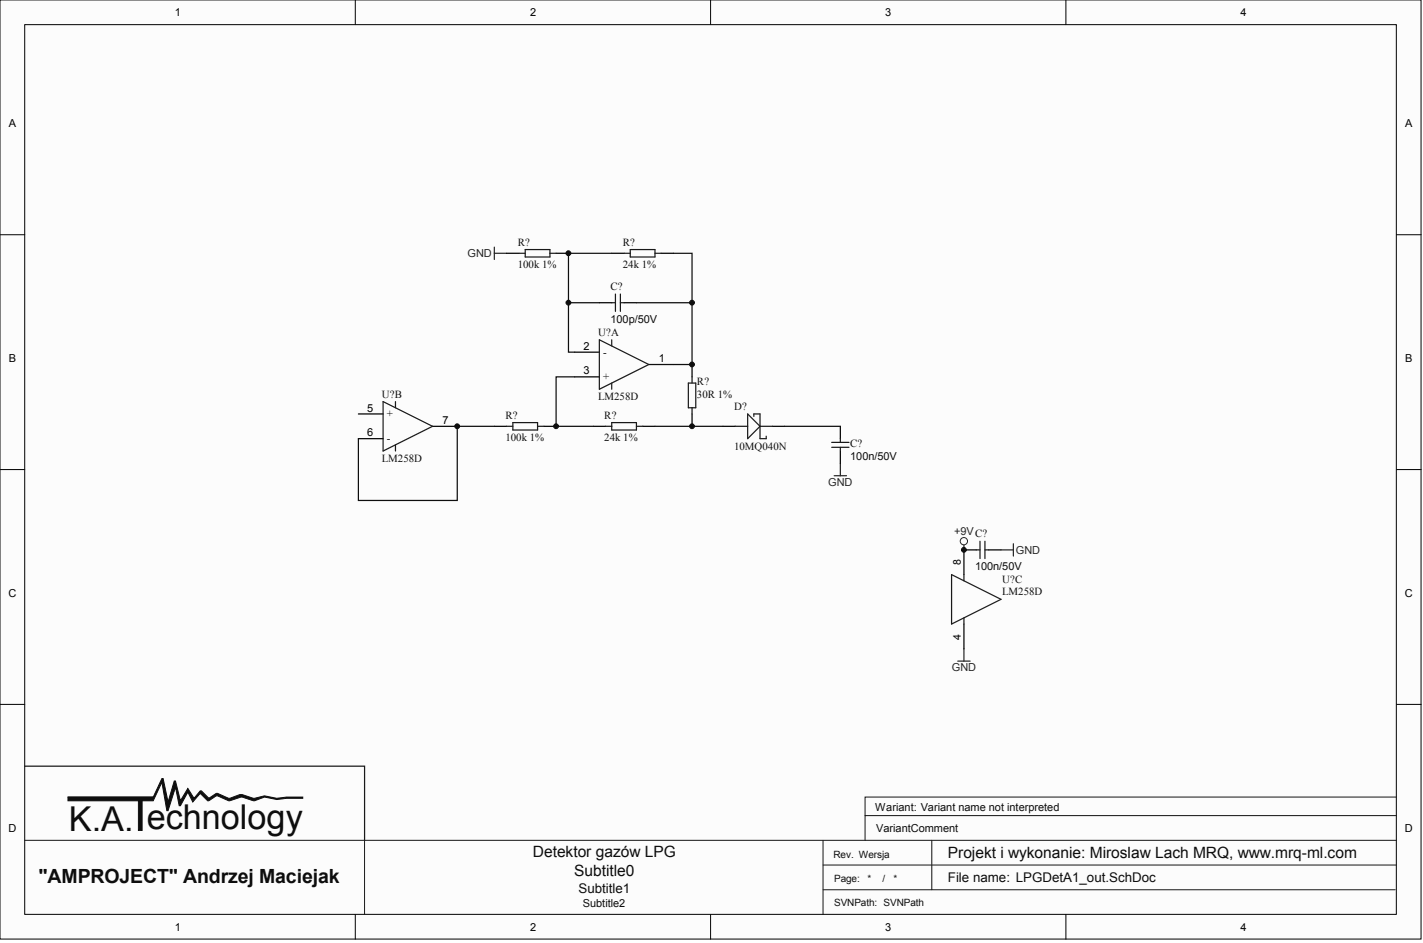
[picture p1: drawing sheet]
<svg xmlns="http://www.w3.org/2000/svg" width="243mm" height="161mm" viewBox="0 0 243 161" stroke-linecap="round" stroke-linejoin="round" font-family="sans-serif">
<g fill="#fcfcfc" stroke="#000" stroke-width=".17">
<path d="M0 0h243.1v160.5h-243.1z"/>
<path d="M4.2 4.2h234.7v152.1h-234.7z"/>
</g>
<path d="M60.8 0v4.2M121.6 0v4.2M182.3 0v4.2M0 40.1h4.2M238.9 40.1h4.2M0 80.3h4.2M238.9 80.3h4.2M0 120.4h4.2M238.9 120.4h4.2M60.8 156.3v4.3M121.6 156.3v4.3M182.3 156.3v4.3" fill="none" stroke="#000" stroke-width=".17"/>
<path d="M238.9 139.4h-90.9v4.3M238.9 136.3h-90.9v3.1M4.2 143.7h234.7M62.4 143.7v12.6M140.8 152.1h97.9M140.8 147.9h98.1M140.8 143.7v12.6M159.4 143.7v8.4" fill="none" stroke="#151515" stroke-width=".17"/>
<g fill="#0e0e0e" stroke="#0e0e0e" stroke-width=".17">
<path d="M11.6 136.3h14.6l1.5-3.2h.2l.8 4 1.1-3.6h.2l.9 3.4 1.2-2.1 1.1 1.7 1-1.3h.3l1.2 1.3 1.3-.9 2.1 .9 1.9-.7h.4l1.9 .7 1.9-.4 2.2 .4 1.6-.2h2.8v.2h-2.8l-1.6 .2-2.2-.4-1.9 .6-2.1-.6-2.1 .6-2.1-.8-1.3 .8h-.2l-1.3-1.3-1.2 1.5-.9-1.7-1.2 2.3h-.2l-.7-3.1-1.3 4h-.2l-.8-4.9-1.5 3.2h-14.6z" fill-rule="evenodd"/>
<path d="M23.7 136.5h.6v5.5h-.6z" fill-rule="evenodd"/>
</g>
<path d="M11.6 136.3h14.6" fill="none" stroke="#0e0e0e" stroke-width=".17"/>
<path d="M4.2 131h58.2v12.7" fill="none" stroke="#151515" stroke-width=".21"/>
<g fill="none" stroke="#000" stroke-width=".21">
<path d="M86.7 43.3h2.1M95.1 43.3h2.1M102.5 51.8h2.1M104.6 43.3h2.2M106.8 51.8h2.1M113.1 43.3h2.1M61.3 70.8h4.2M61.3 75h4.2M74 72.9h4.2M84.6 72.9h2.1M93 72.9h2.1M98.3 64.4h4.2"/>
<path d="M98.3 60.2h4.2M101.5 72.9h2.1M109.9 72.9h2.1M111 62.3h4.2M118.4 62.3v2.1M123.7 72.9h2.1M132.1 72.9h2.1M143.7 72.9v2.1M143.7 77.1v2.1M167 94h-2.1v4.2M169.1 94h2.1M164.9 106.7v4.2"/>
</g>
<g fill="none" stroke="#1c1c1c" stroke-width=".21">
<path d="M88.8 43.3h1M89.8 42.7h4.3v1.2h-4.3zM94.1 43.3h1M102.5 58.1l8.5 4.2-8.5 4.2zM104.6 58.1v1.1M104.6 51.8h.7M105.3 50.3v2.9M106.1 51.8h.7M106.1 50.3v2.9M106.8 43.3h1M107.8 42.7h4.2v1.2h-4.2zM112 43.3h1.1"/>
<path d="M65.5 68.7l8.5 4.2-8.5 4.2zM67.6 68.7v1M67.6 76.1v1M86.7 72.9h1M87.7 72.3h4.3v1.2h-4.3zM92 72.9h1M103.6 72.9h1M104.6 65.5v1M104.6 72.3h4.3v1.2h-4.3zM108.9 72.9h1M117.7 69.7v-4.2h1.3v4.2M118.4 64.4v1.1"/>
<path d="M125.8 72.9h2.1M127.9 70.8l2.1 2.1-2.1 2.1zM129 71.2v-.4h1v4.2h1.1v-.4M130 72.9h2.1M142.3 75.6h2.9M142.3 76.5h2.9M143.7 75v.6M143.7 76.5v.6M162.8 98.2l8.4 4.3-8.4 4.2zM164.9 98.2v1.1M167 94h.6M167.6 92.5v3"/>
<path d="M168.5 94h.6M168.5 92.5v3M164.9 105.6v1.1"/>
</g>
<path d="M84.6 42.2v2.2M84.6 43.3h2.1M143.7 79.2v2.1M142.7 81.3h2.1M164.9 93.2v.8M171.2 94h2.1M173.3 93v2.1M163.8 113h2.1M164.9 110.9v2.1" fill="none" stroke="#262626" stroke-width=".21"/>
<circle cx="164.9" cy="92.5" r=".62" fill="none" stroke="#262626" stroke-width=".17"/>
<path d="M102.5 51.8h-5.3v8.4h1.1M104.6 43.3h-7.4v8.5M108.9 51.8h9.5v10.5h-3.2M115.2 43.3h3.2v8.5M84.6 72.9h-6.4v12.7h-16.9v-10.6M98.3 64.4h-3.2v8.5h6.4M112 72.9h11.7M134.2 72.9h9.5" fill="none" stroke="#0e0e0e" stroke-width=".21"/>
<g fill="#0e0e0e" stroke="#0e0e0e" stroke-width=".17">
<circle cx="78.2" cy="72.9" r=".41"/>
<circle cx="95.1" cy="72.9" r=".41"/>
<circle cx="97.2" cy="51.7" r=".41"/>
<circle cx="97.2" cy="43.3" r=".41"/>
<circle cx="118.4" cy="62.3" r=".41"/>
<circle cx="118.4" cy="51.7" r=".41"/>
<circle cx="164.9" cy="94" r=".41"/>
</g>
<g font-size="5.9" fill="#0e0e0e">
<text x="11.8" y="142">K.A.</text>
<text x="25.1" y="141.8">echnology</text>
</g>
<text font-size="3.3" fill="#0e0e0e" x="6.6" y="151">&quot;AMPROJECT&quot; Andrzej Maciejak</text>
<text font-size="3.2" fill="#0e0e0e" x="117.8" y="72.4">PIR?01</text>
<g font-size="2.7" fill="#0e0e0e">
<text x="91.2" y="146.5">Detektor gazów LPG</text>
<text x="98.2" y="149.7">Subtitle0</text>
<text x="162.1" y="146.7">Projekt i wykonanie: Miroslaw Lach MRQ, www.mrq-ml.com</text>
</g>
<g font-size="2.3" fill="#0e0e0e">
<text x="99" y="152.7">Subtitle1</text>
<text x="162.1" y="150.8">File name: LPGDetA1_out.SchDoc</text>
</g>
<g font-size="1.9">
<text x="29.9" y="2.7">1</text>
<text x="90.7" y="2.7">2</text>
<text x="151.4" y="2.7">3</text>
<text x="212.2" y="2.7">4</text>
<text x="1.5" y="21.8">A</text>
<text x="240.4" y="21.8">A</text>
<text x="99.8" y="59.8">2</text>
<text x="1.5" y="61.9">B</text>
<text x="99.8" y="64">3</text>
<text x="112.7" y="61.9">1</text>
<text x="240.4" y="61.9">B</text>
<text x="62.8" y="70.4">5</text>
<text x="62.8" y="74.6">6</text>
<text x="75.7" y="72.5">7</text>
<text x="1.4" y="102.1">C</text>
<text x="240.3" y="102.1">C</text>
<text x="1.4" y="142.2">D</text>
<text x="240.3" y="142.2">D</text>
<text x="29.9" y="159.1">1</text>
<text x="90.7" y="159.1">2</text>
<text x="151.4" y="159.1">3</text>
<text x="212.2" y="159.1">4</text>
</g>
<g font-size="1.9" fill="#262626">
<text x="80" y="43.9">GND</text>
<text x="141.7" y="83">GND</text>
<text x="163.2" y="91.5">+9VC?</text>
<text x="173.8" y="94.7">GND</text>
<text x="162.8" y="114.7">GND</text>
</g>
<g font-size="1.9" fill="#0e0e0e">
<text x="88.6" y="45.8">100k 1%</text>
<text x="88.6" y="42">R?</text>
<text x="106.5" y="45.8">24k 1%</text>
<text x="106.5" y="42">R?</text>
<text x="104.4" y="49.6">C?</text>
<text x="102.3" y="57.4">U?A</text>
<text x="104.4" y="55.1">100p/50V</text>
<text x="103.2" y="65">+</text>
<text x="103.2" y="60.8">-</text>
<text x="119.2" y="65.9">R?</text>
<text x="65.3" y="68">U?B</text>
<text x="66.2" y="71.4">+</text>
<text x="86.5" y="71.6">R?</text>
<text x="102.3" y="68.4">LM258D</text>
<text x="103.4" y="71.6">R?</text>
<text x="119.2" y="68">30R 1%</text>
<text x="125.6" y="70.1">D?</text>
<text x="66.2" y="75.6">-</text>
<text x="86.5" y="75.4">100k 1%</text>
<text x="103.4" y="75.4">24k 1%</text>
<text x="125.6" y="76.9">10MQ040N</text>
<text x="145.4" y="76.4">C?</text>
<text x="65.3" y="79">LM258D</text>
<text x="145.4" y="78.6">100n/50V</text>
<text x="166.8" y="97.4">100n/50V</text>
<text x="171.4" y="99.7">U?C</text>
<text x="171.4" y="101.8">LM258D</text>
<text x="149.7" y="138.6">Wariant: Variant name not interpreted</text>
<text x="149.9" y="142.2">VariantComment</text>
<text x="99.7" y="155.1">Subtitle2</text>
</g>
<g font-size="1.8">
<text x="164.3" y="96.5" transform="rotate(-90 164.3 96.5)">8</text>
<text x="164.3" y="109.4" transform="rotate(-90 164.3 109.4)">4</text>
</g>
<g font-size="1.7" fill="#0e0e0e">
<text x="142.6" y="146.7">Rev. Wersja</text>
<text x="142.7" y="155">SVNPath: SVNPath</text>
<text x="142.7" y="150.7">Page:</text>
<text x="148.4" y="150.7">*</text>
<text x="150.9" y="150.7">/</text>
<text x="152.8" y="150.7">*</text>
</g>
</svg>
